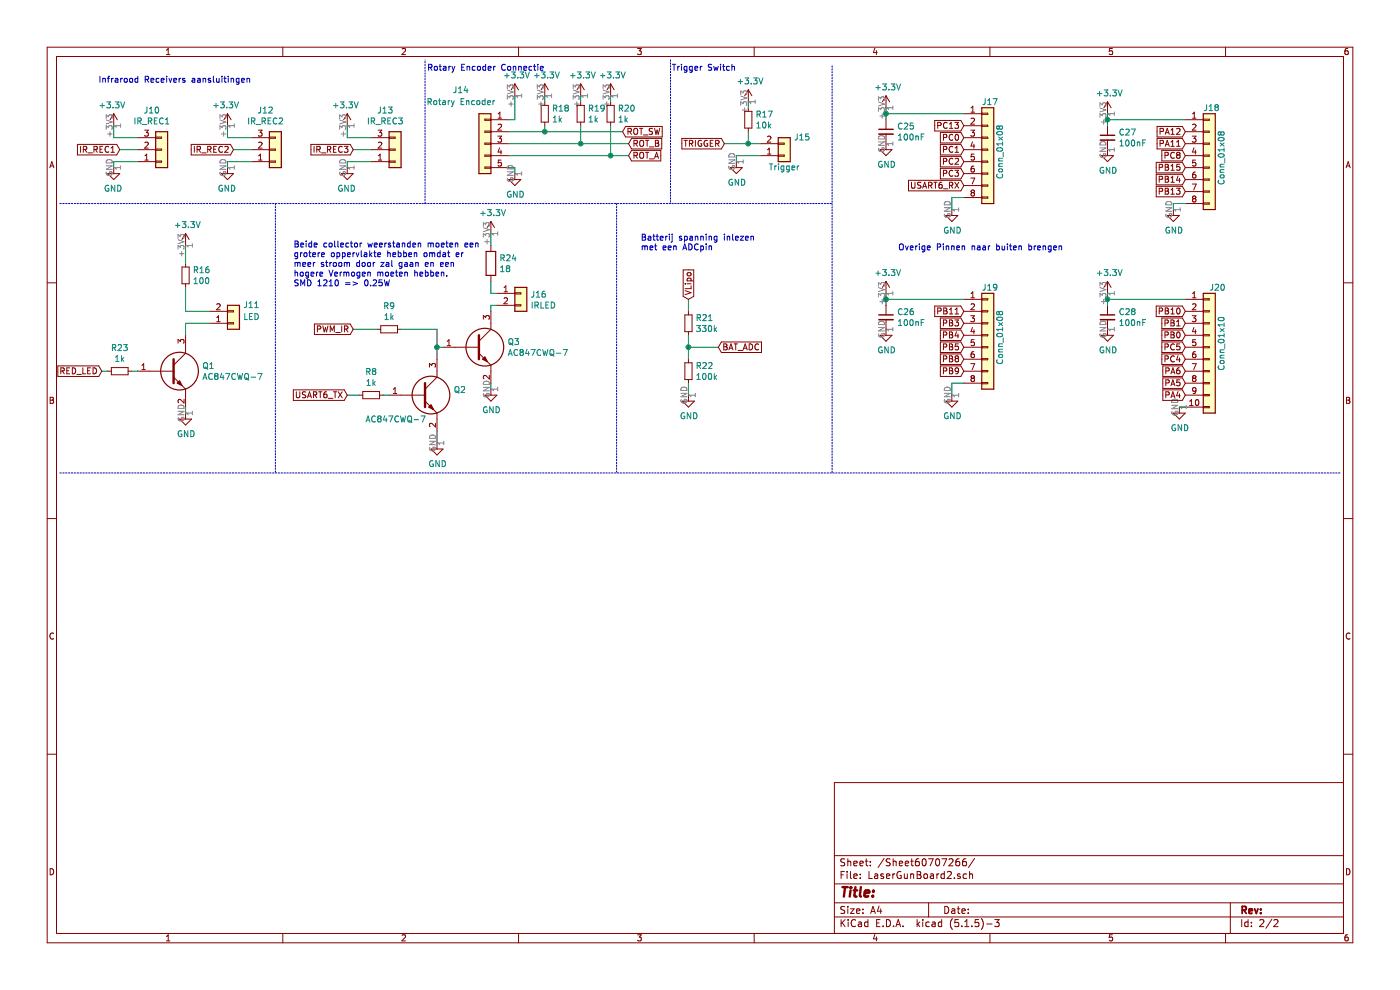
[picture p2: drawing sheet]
EESchema Schematic File Version 4
EELAYER 30 0
EELAYER END
$Descr A4 11693 8268
encoding utf-8
Sheet 2 2
Title ""
Date ""
Rev ""
Comp ""
Comment1 ""
Comment2 ""
Comment3 ""
Comment4 ""
$EndDescr
$Comp
L Connector_Generic:Conn_01x03 J10
U 1 1
P 1350 1250
F 0 "J10" H 1268 925 50  0000 C CNN
F 1 "IR_REC1" H 1268 1016 50  0000 C CNN
F 2 "Connector_PinHeader_2.54mm:PinHeader_1x03_P2.54mm_Vertical" H 1350 1250 50  0001 C CNN
F 3 "~" H 1350 1250 50  0001 C CNN
	1    1350 1250
	1    0    0    1   
$EndComp
Text GLabel 1000 1250 0    50   Input ~ 0
IR_REC1
$Comp
L power:+3.3V #PWR054
U 1 1
P 950 1050
F 0 "#PWR054" H 950 900 50  0001 C CNN
F 1 "+3.3V" H 965 1223 50  0000 C CNN
F 2 "" H 950 1050 50  0001 C CNN
F 3 "" H 950 1050 50  0001 C CNN
	1    950  1050
	-1   0    0    -1  
$EndComp
$Comp
L power:GND #PWR057
U 1 1
P 950 1400
F 0 "#PWR057" H 950 1150 50  0001 C CNN
F 1 "GND" H 955 1227 50  0000 C CNN
F 2 "" H 950 1400 50  0001 C CNN
F 3 "" H 950 1400 50  0001 C CNN
	1    950  1400
	-1   0    0    -1  
$EndComp
Wire Wire Line
	1150 1150 950  1150
Wire Wire Line
	950  1150 950  1050
Wire Wire Line
	1150 1250 1000 1250
Wire Wire Line
	1150 1350 950  1350
Wire Wire Line
	950  1350 950  1400
$Comp
L Connector_Generic:Conn_01x03 J13
U 1 1
P 3300 1250
F 0 "J13" H 3218 925 50  0000 C CNN
F 1 "IR_REC3" H 3218 1016 50  0000 C CNN
F 2 "Connector_PinHeader_2.54mm:PinHeader_1x03_P2.54mm_Vertical" H 3300 1250 50  0001 C CNN
F 3 "~" H 3300 1250 50  0001 C CNN
	1    3300 1250
	1    0    0    1   
$EndComp
Text GLabel 2950 1250 0    50   Input ~ 0
IR_REC3
$Comp
L power:+3.3V #PWR062
U 1 1
P 2900 1050
F 0 "#PWR062" H 2900 900 50  0001 C CNN
F 1 "+3.3V" H 2915 1223 50  0000 C CNN
F 2 "" H 2900 1050 50  0001 C CNN
F 3 "" H 2900 1050 50  0001 C CNN
	1    2900 1050
	-1   0    0    -1  
$EndComp
$Comp
L power:GND #PWR063
U 1 1
P 2900 1400
F 0 "#PWR063" H 2900 1150 50  0001 C CNN
F 1 "GND" H 2905 1227 50  0000 C CNN
F 2 "" H 2900 1400 50  0001 C CNN
F 3 "" H 2900 1400 50  0001 C CNN
	1    2900 1400
	-1   0    0    -1  
$EndComp
Wire Wire Line
	3100 1150 2900 1150
Wire Wire Line
	2900 1150 2900 1050
Wire Wire Line
	3100 1250 2950 1250
Wire Wire Line
	3100 1350 2900 1350
Wire Wire Line
	2900 1350 2900 1400
$Comp
L Connector_Generic:Conn_01x03 J12
U 1 1
P 2300 1250
F 0 "J12" H 2218 925 50  0000 C CNN
F 1 "IR_REC2" H 2218 1016 50  0000 C CNN
F 2 "Connector_PinHeader_2.54mm:PinHeader_1x03_P2.54mm_Vertical" H 2300 1250 50  0001 C CNN
F 3 "~" H 2300 1250 50  0001 C CNN
	1    2300 1250
	1    0    0    1   
$EndComp
Text GLabel 1950 1250 0    50   Input ~ 0
IR_REC2
$Comp
L power:+3.3V #PWR060
U 1 1
P 1900 1050
F 0 "#PWR060" H 1900 900 50  0001 C CNN
F 1 "+3.3V" H 1915 1223 50  0000 C CNN
F 2 "" H 1900 1050 50  0001 C CNN
F 3 "" H 1900 1050 50  0001 C CNN
	1    1900 1050
	-1   0    0    -1  
$EndComp
$Comp
L power:GND #PWR061
U 1 1
P 1900 1400
F 0 "#PWR061" H 1900 1150 50  0001 C CNN
F 1 "GND" H 1905 1227 50  0000 C CNN
F 2 "" H 1900 1400 50  0001 C CNN
F 3 "" H 1900 1400 50  0001 C CNN
	1    1900 1400
	-1   0    0    -1  
$EndComp
Wire Wire Line
	2100 1150 1900 1150
Wire Wire Line
	1900 1150 1900 1050
Wire Wire Line
	2100 1250 1950 1250
Wire Wire Line
	2100 1350 1900 1350
Wire Wire Line
	1900 1350 1900 1400
$Comp
L Connector_Generic:Conn_01x02 J11
U 1 1
P 1950 2700
F 0 "J11" H 2100 2550 50  0000 C CNN
F 1 "LED" H 2100 2650 50  0000 C CNN
F 2 "Connector_PinHeader_2.54mm:PinHeader_1x02_P2.54mm_Vertical" H 1950 2700 50  0001 C CNN
F 3 "~" H 1950 2700 50  0001 C CNN
	1    1950 2700
	1    0    0    1   
$EndComp
$Comp
L Device:R_Small R16
U 1 1
P 1550 2300
F 0 "R16" H 1609 2346 50  0000 L CNN
F 1 "100" H 1609 2255 50  0000 L CNN
F 2 "Resistor_SMD:R_1210_3225Metric_Pad1.42x2.65mm_HandSolder" H 1550 2300 50  0001 C CNN
F 3 "~" H 1550 2300 50  0001 C CNN
	1    1550 2300
	1    0    0    -1  
$EndComp
Text GLabel 850  3100 0    50   Input ~ 0
RED_LED
Wire Wire Line
	1550 2400 1550 2600
Wire Wire Line
	1550 2600 1750 2600
Wire Wire Line
	1750 2700 1550 2700
Wire Wire Line
	1550 2700 1550 2800
Wire Wire Line
	1550 2050 1550 2200
$Comp
L power:GND #PWR059
U 1 1
P 1550 3450
F 0 "#PWR059" H 1550 3200 50  0001 C CNN
F 1 "GND" H 1555 3277 50  0000 C CNN
F 2 "" H 1550 3450 50  0001 C CNN
F 3 "" H 1550 3450 50  0001 C CNN
	1    1550 3450
	1    0    0    -1  
$EndComp
$Comp
L Connector_Generic:Conn_01x05 J14
U 1 1
P 4050 1200
F 0 "J14" H 4250 1650 50  0000 C CNN
F 1 "Rotary Encoder" H 4250 1550 50  0000 C CNN
F 2 "Connector_PinHeader_2.54mm:PinHeader_1x05_P2.54mm_Vertical" H 4050 1200 50  0001 C CNN
F 3 "~" H 4050 1200 50  0001 C CNN
	1    4050 1200
	-1   0    0    -1  
$EndComp
$Comp
L power:+3.3V #PWR064
U 1 1
P 4300 800
F 0 "#PWR064" H 4300 650 50  0001 C CNN
F 1 "+3.3V" H 4315 973 50  0000 C CNN
F 2 "" H 4300 800 50  0001 C CNN
F 3 "" H 4300 800 50  0001 C CNN
	1    4300 800 
	1    0    0    -1  
$EndComp
$Comp
L power:GND #PWR065
U 1 1
P 4300 1450
F 0 "#PWR065" H 4300 1200 50  0001 C CNN
F 1 "GND" H 4305 1277 50  0000 C CNN
F 2 "" H 4300 1450 50  0001 C CNN
F 3 "" H 4300 1450 50  0001 C CNN
	1    4300 1450
	1    0    0    -1  
$EndComp
Text GLabel 5200 1100 2    50   Input ~ 0
ROT_SW
Text GLabel 5250 1300 2    50   Input ~ 0
ROT_A
Text GLabel 5250 1200 2    50   Input ~ 0
ROT_B
Wire Wire Line
	4300 1450 4300 1400
Wire Notes Line
	3550 1700 3550 500 
Text Notes 2100 700  2    50   ~ 0
Infrarood Receivers aansluitingen
$Comp
L Connector_Generic:Conn_01x02 J15
U 1 1
P 6550 1300
F 0 "J15" H 6700 1150 50  0000 C CNN
F 1 "Trigger" H 6550 1400 50  0000 C CNN
F 2 "Connector_PinHeader_2.54mm:PinHeader_1x02_P2.54mm_Vertical" H 6550 1300 50  0001 C CNN
F 3 "~" H 6550 1300 50  0001 C CNN
	1    6550 1300
	1    0    0    1   
$EndComp
$Comp
L power:+3.3V #PWR067
U 1 1
P 6250 850
F 0 "#PWR067" H 6250 700 50  0001 C CNN
F 1 "+3.3V" H 6265 1023 50  0000 C CNN
F 2 "" H 6250 850 50  0001 C CNN
F 3 "" H 6250 850 50  0001 C CNN
	1    6250 850 
	1    0    0    -1  
$EndComp
Text GLabel 6050 1200 0    50   Input ~ 0
TRIGGER
Wire Wire Line
	6250 1200 6350 1200
Text Notes 4550 600  2    50   ~ 0
Rotary Encoder Connectie\n
Text Notes 6150 600  2    50   ~ 0
Trigger Switch\n
$Comp
L power:GND #PWR066
U 1 1
P 6150 1350
F 0 "#PWR066" H 6150 1100 50  0001 C CNN
F 1 "GND" H 6155 1177 50  0000 C CNN
F 2 "" H 6150 1350 50  0001 C CNN
F 3 "" H 6150 1350 50  0001 C CNN
	1    6150 1350
	1    0    0    -1  
$EndComp
Wire Wire Line
	6150 1300 6150 1350
Wire Wire Line
	6150 1300 6350 1300
$Comp
L Device:R_Small R17
U 1 1
P 6250 1000
F 0 "R17" H 6309 1046 50  0000 L CNN
F 1 "10k" H 6309 955 50  0000 L CNN
F 2 "Resistor_SMD:R_0805_2012Metric_Pad1.15x1.40mm_HandSolder" H 6250 1000 50  0001 C CNN
F 3 "~" H 6250 1000 50  0001 C CNN
	1    6250 1000
	1    0    0    -1  
$EndComp
Wire Wire Line
	6250 850  6250 900 
Wire Wire Line
	6250 1100 6250 1200
Wire Wire Line
	6250 1200 6050 1200
Connection ~ 6250 1200
$Comp
L Device:R_Small R18
U 1 1
P 4550 950
F 0 "R18" H 4609 996 50  0000 L CNN
F 1 "1k" H 4609 905 50  0000 L CNN
F 2 "Resistor_SMD:R_0805_2012Metric_Pad1.15x1.40mm_HandSolder" H 4550 950 50  0001 C CNN
F 3 "~" H 4550 950 50  0001 C CNN
	1    4550 950 
	1    0    0    -1  
$EndComp
$Comp
L power:+3.3V #PWR068
U 1 1
P 4550 800
F 0 "#PWR068" H 4550 650 50  0001 C CNN
F 1 "+3.3V" H 4565 973 50  0000 C CNN
F 2 "" H 4550 800 50  0001 C CNN
F 3 "" H 4550 800 50  0001 C CNN
	1    4550 800 
	1    0    0    -1  
$EndComp
Wire Wire Line
	4550 800  4550 850 
Wire Wire Line
	4550 1050 4550 1100
Wire Wire Line
	4300 800  4300 1000
Wire Wire Line
	4300 1000 4250 1000
Connection ~ 4550 1100
Wire Wire Line
	4250 1100 4550 1100
Wire Wire Line
	4250 1400 4300 1400
$Comp
L Device:R_Small R19
U 1 1
P 4850 950
F 0 "R19" H 4909 996 50  0000 L CNN
F 1 "1k" H 4909 905 50  0000 L CNN
F 2 "Resistor_SMD:R_0805_2012Metric_Pad1.15x1.40mm_HandSolder" H 4850 950 50  0001 C CNN
F 3 "~" H 4850 950 50  0001 C CNN
	1    4850 950 
	1    0    0    -1  
$EndComp
$Comp
L power:+3.3V #PWR069
U 1 1
P 4850 800
F 0 "#PWR069" H 4850 650 50  0001 C CNN
F 1 "+3.3V" H 4865 973 50  0000 C CNN
F 2 "" H 4850 800 50  0001 C CNN
F 3 "" H 4850 800 50  0001 C CNN
	1    4850 800 
	1    0    0    -1  
$EndComp
Wire Wire Line
	4850 800  4850 850 
$Comp
L Device:R_Small R20
U 1 1
P 5100 950
F 0 "R20" H 5159 996 50  0000 L CNN
F 1 "1k" H 5159 905 50  0000 L CNN
F 2 "Resistor_SMD:R_0805_2012Metric_Pad1.15x1.40mm_HandSolder" H 5100 950 50  0001 C CNN
F 3 "~" H 5100 950 50  0001 C CNN
	1    5100 950 
	1    0    0    -1  
$EndComp
$Comp
L power:+3.3V #PWR070
U 1 1
P 5100 800
F 0 "#PWR070" H 5100 650 50  0001 C CNN
F 1 "+3.3V" H 5115 973 50  0000 C CNN
F 2 "" H 5100 800 50  0001 C CNN
F 3 "" H 5100 800 50  0001 C CNN
	1    5100 800 
	1    0    0    -1  
$EndComp
Wire Wire Line
	5100 800  5100 850 
Wire Wire Line
	4850 1050 4850 1200
Wire Wire Line
	5100 1050 5100 1300
Connection ~ 5100 1300
Wire Wire Line
	4250 1300 5100 1300
Connection ~ 4850 1200
Wire Wire Line
	4250 1200 4850 1200
Wire Wire Line
	4550 1100 5200 1100
Wire Wire Line
	4850 1200 5250 1200
Wire Wire Line
	5100 1300 5250 1300
Wire Notes Line
	500  1700 6950 1700
Text GLabel 5750 2500 1    50   Input ~ 0
VLipo
$Comp
L Device:R_Small R21
U 1 1
P 5750 2700
F 0 "R21" H 5809 2746 50  0000 L CNN
F 1 "330k" H 5809 2655 50  0000 L CNN
F 2 "Resistor_SMD:R_0805_2012Metric_Pad1.15x1.40mm_HandSolder" H 5750 2700 50  0001 C CNN
F 3 "~" H 5750 2700 50  0001 C CNN
	1    5750 2700
	1    0    0    -1  
$EndComp
$Comp
L Device:R_Small R22
U 1 1
P 5750 3100
F 0 "R22" H 5809 3146 50  0000 L CNN
F 1 "100k" H 5809 3055 50  0000 L CNN
F 2 "Resistor_SMD:R_0805_2012Metric_Pad1.15x1.40mm_HandSolder" H 5750 3100 50  0001 C CNN
F 3 "~" H 5750 3100 50  0001 C CNN
	1    5750 3100
	1    0    0    -1  
$EndComp
$Comp
L power:GND #PWR071
U 1 1
P 5750 3300
F 0 "#PWR071" H 5750 3050 50  0001 C CNN
F 1 "GND" H 5755 3127 50  0000 C CNN
F 2 "" H 5750 3300 50  0001 C CNN
F 3 "" H 5750 3300 50  0001 C CNN
	1    5750 3300
	1    0    0    -1  
$EndComp
Wire Wire Line
	5750 2500 5750 2600
Wire Wire Line
	5750 3200 5750 3300
Text GLabel 6000 2900 2    50   Input ~ 0
BAT_ADC
Wire Wire Line
	6000 2900 5750 2900
Wire Wire Line
	5750 2800 5750 2900
Connection ~ 5750 2900
Wire Wire Line
	5750 2900 5750 3000
Text Notes 5350 2100 0    50   ~ 0
Batterij spanning inlezen \nmet een ADCpin
$Comp
L Device:R_Small R23
U 1 1
P 1000 3100
F 0 "R23" V 804 3100 50  0000 C CNN
F 1 "1k" V 895 3100 50  0000 C CNN
F 2 "Resistor_SMD:R_0805_2012Metric_Pad1.15x1.40mm_HandSolder" H 1000 3100 50  0001 C CNN
F 3 "~" H 1000 3100 50  0001 C CNN
	1    1000 3100
	0    1    1    0   
$EndComp
Wire Wire Line
	850  3100 900  3100
Wire Wire Line
	1100 3100 1150 3100
Text GLabel 9900 3100 0    50   Input ~ 0
PA6
Text GLabel 9900 3200 0    50   Input ~ 0
PA5
Text GLabel 9900 3300 0    50   Input ~ 0
PA4
Text GLabel 9900 1100 0    50   Input ~ 0
PA12
Text GLabel 9900 1200 0    50   Input ~ 0
PA11
Text GLabel 8050 3100 0    50   Input ~ 0
PB9
Text GLabel 8050 3000 0    50   Input ~ 0
PB8
Text GLabel 8050 2900 0    50   Input ~ 0
PB5
Text GLabel 8050 2800 0    50   Input ~ 0
PB4
Text GLabel 8050 2700 0    50   Input ~ 0
PB3
Text GLabel 9900 2700 0    50   Input ~ 0
PB1
Text GLabel 9900 2800 0    50   Input ~ 0
PB0
Text GLabel 9900 2600 0    50   Input ~ 0
PB10
Text GLabel 9900 1400 0    50   Input ~ 0
PB15
Text GLabel 9900 1500 0    50   Input ~ 0
PB14
Text GLabel 9900 1600 0    50   Input ~ 0
PB13
Text GLabel 8050 2600 0    50   Input ~ 0
PB11
Text GLabel 8050 1050 0    50   Input ~ 0
PC13
Text GLabel 9900 1300 0    50   Input ~ 0
PC8
Text GLabel 9900 2900 0    50   Input ~ 0
PC5
Text GLabel 9900 3000 0    50   Input ~ 0
PC4
Text GLabel 8050 1450 0    50   Input ~ 0
PC3
Text GLabel 8050 1350 0    50   Input ~ 0
PC2
Text GLabel 8050 1250 0    50   Input ~ 0
PC1
Text GLabel 8050 1150 0    50   Input ~ 0
PC0
$Comp
L power:GND #PWR075
U 1 1
P 7950 1750
F 0 "#PWR075" H 7950 1500 50  0001 C CNN
F 1 "GND" H 7955 1577 50  0000 C CNN
F 2 "" H 7950 1750 50  0001 C CNN
F 3 "" H 7950 1750 50  0001 C CNN
	1    7950 1750
	1    0    0    -1  
$EndComp
$Comp
L power:GND #PWR077
U 1 1
P 9800 1750
F 0 "#PWR077" H 9800 1500 50  0001 C CNN
F 1 "GND" H 9805 1577 50  0000 C CNN
F 2 "" H 9800 1750 50  0001 C CNN
F 3 "" H 9800 1750 50  0001 C CNN
	1    9800 1750
	1    0    0    -1  
$EndComp
$Comp
L power:GND #PWR079
U 1 1
P 7950 3300
F 0 "#PWR079" H 7950 3050 50  0001 C CNN
F 1 "GND" H 7955 3127 50  0000 C CNN
F 2 "" H 7950 3300 50  0001 C CNN
F 3 "" H 7950 3300 50  0001 C CNN
	1    7950 3300
	1    0    0    -1  
$EndComp
$Comp
L power:GND #PWR081
U 1 1
P 9850 3400
F 0 "#PWR081" H 9850 3150 50  0001 C CNN
F 1 "GND" H 9855 3227 50  0000 C CNN
F 2 "" H 9850 3400 50  0001 C CNN
F 3 "" H 9850 3400 50  0001 C CNN
	1    9850 3400
	1    0    0    -1  
$EndComp
$Comp
L power:+3.3V #PWR076
U 1 1
P 9250 950
F 0 "#PWR076" H 9250 800 50  0001 C CNN
F 1 "+3.3V" H 9265 1123 50  0000 C CNN
F 2 "" H 9250 950 50  0001 C CNN
F 3 "" H 9250 950 50  0001 C CNN
	1    9250 950 
	1    0    0    -1  
$EndComp
$Comp
L Connector_Generic:Conn_01x08 J18
U 1 1
P 10100 1300
F 0 "J18" H 10050 1700 50  0000 L CNN
F 1 "Conn_01x08" V 10200 1050 50  0000 L CNN
F 2 "Connector_PinHeader_2.54mm:PinHeader_1x08_P2.54mm_Vertical" H 10100 1300 50  0001 C CNN
F 3 "~" H 10100 1300 50  0001 C CNN
	1    10100 1300
	1    0    0    -1  
$EndComp
$Comp
L Connector_Generic:Conn_01x08 J19
U 1 1
P 8250 2800
F 0 "J19" H 8200 3200 50  0000 L CNN
F 1 "Conn_01x08" V 8350 2550 50  0000 L CNN
F 2 "Connector_PinHeader_2.54mm:PinHeader_1x08_P2.54mm_Vertical" H 8250 2800 50  0001 C CNN
F 3 "~" H 8250 2800 50  0001 C CNN
	1    8250 2800
	1    0    0    -1  
$EndComp
$Comp
L Connector_Generic:Conn_01x10 J20
U 1 1
P 10100 2900
F 0 "J20" H 10100 3400 50  0000 L CNN
F 1 "Conn_01x10" V 10200 2700 50  0000 L CNN
F 2 "Connector_PinHeader_2.54mm:PinHeader_1x10_P2.54mm_Vertical" H 10100 2900 50  0001 C CNN
F 3 "~" H 10100 2900 50  0001 C CNN
	1    10100 2900
	1    0    0    -1  
$EndComp
Wire Wire Line
	9900 3400 9850 3400
Wire Wire Line
	8050 3200 7950 3200
Wire Wire Line
	7950 3200 7950 3300
Wire Wire Line
	9800 1750 9800 1700
Wire Wire Line
	9800 1700 9900 1700
Text Notes 7500 2100 0    50   ~ 0
Overige Pinnen naar buiten brengen \n
$Comp
L power:+3.3V #PWR037
U 1 1
P 1550 2050
F 0 "#PWR037" H 1550 1900 50  0001 C CNN
F 1 "+3.3V" H 1565 2223 50  0000 C CNN
F 2 "" H 1550 2050 50  0001 C CNN
F 3 "" H 1550 2050 50  0001 C CNN
	1    1550 2050
	1    0    0    -1  
$EndComp
Wire Notes Line
	5600 500  5600 1700
Text GLabel 2950 2750 0    50   Input ~ 0
PWM_IR
Text GLabel 2900 3300 0    50   Input ~ 0
USART6_TX
$Comp
L Connector_Generic:Conn_01x02 J16
U 1 1
P 4350 2450
F 0 "J16" H 4430 2442 50  0000 L CNN
F 1 "IRLED" H 4430 2351 50  0000 L CNN
F 2 "Connector_PinHeader_2.54mm:PinHeader_1x02_P2.54mm_Vertical" H 4350 2450 50  0001 C CNN
F 3 "~" H 4350 2450 50  0001 C CNN
	1    4350 2450
	1    0    0    -1  
$EndComp
$Comp
L Device:R R24
U 1 1
P 4100 2200
F 0 "R24" H 4170 2246 50  0000 L CNN
F 1 "18" H 4170 2155 50  0000 L CNN
F 2 "Resistor_SMD:R_1210_3225Metric_Pad1.42x2.65mm_HandSolder" V 4030 2200 50  0001 C CNN
F 3 "~" H 4100 2200 50  0001 C CNN
	1    4100 2200
	1    0    0    -1  
$EndComp
$Comp
L power:+3.3V #PWR072
U 1 1
P 4100 1950
F 0 "#PWR072" H 4100 1800 50  0001 C CNN
F 1 "+3.3V" H 4115 2123 50  0000 C CNN
F 2 "" H 4100 1950 50  0001 C CNN
F 3 "" H 4100 1950 50  0001 C CNN
	1    4100 1950
	1    0    0    -1  
$EndComp
$Comp
L power:GND #PWR073
U 1 1
P 4100 3250
F 0 "#PWR073" H 4100 3000 50  0001 C CNN
F 1 "GND" H 4105 3077 50  0000 C CNN
F 2 "" H 4100 3250 50  0001 C CNN
F 3 "" H 4100 3250 50  0001 C CNN
	1    4100 3250
	1    0    0    -1  
$EndComp
$Comp
L power:GND #PWR058
U 1 1
P 3650 3700
F 0 "#PWR058" H 3650 3450 50  0001 C CNN
F 1 "GND" H 3655 3527 50  0000 C CNN
F 2 "" H 3650 3700 50  0001 C CNN
F 3 "" H 3650 3700 50  0001 C CNN
	1    3650 3700
	1    0    0    -1  
$EndComp
$Comp
L Device:R_Small R9
U 1 1
P 3250 2750
F 0 "R9" V 3054 2750 50  0000 C CNN
F 1 "1k" V 3145 2750 50  0000 C CNN
F 2 "Resistor_SMD:R_0805_2012Metric_Pad1.15x1.40mm_HandSolder" H 3250 2750 50  0001 C CNN
F 3 "~" H 3250 2750 50  0001 C CNN
	1    3250 2750
	0    1    1    0   
$EndComp
$Comp
L Device:R_Small R8
U 1 1
P 3100 3300
F 0 "R8" V 2904 3300 50  0000 C CNN
F 1 "1k" V 2995 3300 50  0000 C CNN
F 2 "Resistor_SMD:R_0805_2012Metric_Pad1.15x1.40mm_HandSolder" H 3100 3300 50  0001 C CNN
F 3 "~" H 3100 3300 50  0001 C CNN
	1    3100 3300
	0    1    1    0   
$EndComp
Wire Wire Line
	3000 3300 2900 3300
Wire Wire Line
	3150 2750 2950 2750
Wire Wire Line
	4100 3200 4100 3250
Wire Wire Line
	3650 3600 3650 3700
Wire Wire Line
	4150 2550 4100 2550
Wire Wire Line
	4100 2550 4100 2600
Wire Wire Line
	4150 2450 4100 2450
Wire Wire Line
	4100 2450 4100 2350
Wire Wire Line
	4100 2050 4100 1950
Text Notes 2450 2400 0    50   ~ 0
Beide collector weerstanden moeten een\ngrotere oppervlakte hebben omdat er \nmeer stroom door zal gaan en een \nhogere Vermogen moeten hebben. \nSMD 1210 => 0.25W
$Comp
L LaserGunComponents:AC847CWQ-7 Q1
U 1 1
P 1150 3100
F 0 "Q1" H 1688 3146 50  0000 L CNN
F 1 "AC847CWQ-7" H 1688 3055 50  0000 L CNN
F 2 "Components:SOT95P282X130-3N" H 1700 2950 50  0001 L CNN
F 3 "https://www.diodes.com/assets/Datasheets/AC847BQ-AC847CQ-AC848BQ.pdf" H 1700 2850 50  0001 L CNN
F 4 "Bipolar Transistors - BJT General Purpose Transistor SOT323 T&R 3K" H 1700 2750 50  0001 L CNN "Description"
F 5 "1.3" H 1700 2650 50  0001 L CNN "Height"
F 6 "621-AC847CWQ-7" H 1700 2550 50  0001 L CNN "Mouser Part Number"
F 7 "https://www.mouser.co.uk/ProductDetail/Diodes-Incorporated/AC847CWQ-7?qs=P1JMDcb91o4jEAe6c5eXgg%3D%3D" H 1700 2450 50  0001 L CNN "Mouser Price/Stock"
F 8 "Diodes Inc." H 1700 2350 50  0001 L CNN "Manufacturer_Name"
F 9 "AC847CWQ-7" H 1700 2250 50  0001 L CNN "Manufacturer_Part_Number"
	1    1150 3100
	1    0    0    -1  
$EndComp
Wire Wire Line
	1550 3400 1550 3450
$Comp
L LaserGunComponents:AC847CWQ-7 Q3
U 1 1
P 3700 2900
F 0 "Q3" H 4238 2946 50  0000 L CNN
F 1 "AC847CWQ-7" H 4238 2855 50  0000 L CNN
F 2 "Components:SOT95P282X130-3N" H 4250 2750 50  0001 L CNN
F 3 "https://www.diodes.com/assets/Datasheets/AC847BQ-AC847CQ-AC848BQ.pdf" H 4250 2650 50  0001 L CNN
F 4 "Bipolar Transistors - BJT General Purpose Transistor SOT323 T&R 3K" H 4250 2550 50  0001 L CNN "Description"
F 5 "1.3" H 4250 2450 50  0001 L CNN "Height"
F 6 "621-AC847CWQ-7" H 4250 2350 50  0001 L CNN "Mouser Part Number"
F 7 "https://www.mouser.co.uk/ProductDetail/Diodes-Incorporated/AC847CWQ-7?qs=P1JMDcb91o4jEAe6c5eXgg%3D%3D" H 4250 2250 50  0001 L CNN "Mouser Price/Stock"
F 8 "Diodes Inc." H 4250 2150 50  0001 L CNN "Manufacturer_Name"
F 9 "AC847CWQ-7" H 4250 2050 50  0001 L CNN "Manufacturer_Part_Number"
	1    3700 2900
	1    0    0    -1  
$EndComp
$Comp
L LaserGunComponents:AC847CWQ-7 Q2
U 1 1
P 3250 3300
F 0 "Q2" H 3788 3346 50  0000 L CNN
F 1 "AC847CWQ-7" H 3050 3100 50  0000 L CNN
F 2 "Components:SOT95P282X130-3N" H 3800 3150 50  0001 L CNN
F 3 "https://www.diodes.com/assets/Datasheets/AC847BQ-AC847CQ-AC848BQ.pdf" H 3800 3050 50  0001 L CNN
F 4 "Bipolar Transistors - BJT General Purpose Transistor SOT323 T&R 3K" H 3800 2950 50  0001 L CNN "Description"
F 5 "1.3" H 3800 2850 50  0001 L CNN "Height"
F 6 "621-AC847CWQ-7" H 3800 2750 50  0001 L CNN "Mouser Part Number"
F 7 "https://www.mouser.co.uk/ProductDetail/Diodes-Incorporated/AC847CWQ-7?qs=P1JMDcb91o4jEAe6c5eXgg%3D%3D" H 3800 2650 50  0001 L CNN "Mouser Price/Stock"
F 8 "Diodes Inc." H 3800 2550 50  0001 L CNN "Manufacturer_Name"
F 9 "AC847CWQ-7" H 3800 2450 50  0001 L CNN "Manufacturer_Part_Number"
	1    3250 3300
	1    0    0    -1  
$EndComp
Wire Wire Line
	3250 3300 3200 3300
Wire Wire Line
	3650 3000 3650 2900
Wire Wire Line
	3650 2900 3700 2900
Wire Wire Line
	3350 2750 3650 2750
Wire Wire Line
	3650 2750 3650 2900
Connection ~ 3650 2900
Wire Notes Line
	2300 1700 2300 3950
Wire Notes Line
	6950 550  6950 3950
Wire Notes Line
	5150 1700 5150 3950
Text GLabel 8050 1550 0    50   Input ~ 0
USART6_RX
$Comp
L Connector_Generic:Conn_01x08 J17
U 1 1
P 8250 1250
F 0 "J17" H 8200 1650 50  0000 L CNN
F 1 "Conn_01x08" V 8350 1000 50  0000 L CNN
F 2 "Connector_PinHeader_2.54mm:PinHeader_1x08_P2.54mm_Vertical" H 8250 1250 50  0001 C CNN
F 3 "~" H 8250 1250 50  0001 C CNN
	1    8250 1250
	1    0    0    -1  
$EndComp
Wire Wire Line
	8050 1650 7950 1650
Wire Wire Line
	7950 1650 7950 1750
$Comp
L Device:C_Small C27
U 1 1
P 9250 1150
F 0 "C27" H 9342 1196 50  0000 L CNN
F 1 "100nF" H 9342 1105 50  0000 L CNN
F 2 "Capacitor_SMD:C_0805_2012Metric_Pad1.15x1.40mm_HandSolder" H 9250 1150 50  0001 C CNN
F 3 "~" H 9250 1150 50  0001 C CNN
	1    9250 1150
	1    0    0    -1  
$EndComp
Wire Wire Line
	9250 950  9250 1000
Wire Wire Line
	9250 1000 9900 1000
Wire Wire Line
	9250 1050 9250 1000
Connection ~ 9250 1000
$Comp
L power:GND #PWR083
U 1 1
P 9250 1250
F 0 "#PWR083" H 9250 1000 50  0001 C CNN
F 1 "GND" H 9255 1077 50  0000 C CNN
F 2 "" H 9250 1250 50  0001 C CNN
F 3 "" H 9250 1250 50  0001 C CNN
	1    9250 1250
	1    0    0    -1  
$EndComp
$Comp
L power:+3.3V #PWR074
U 1 1
P 7400 900
F 0 "#PWR074" H 7400 750 50  0001 C CNN
F 1 "+3.3V" H 7415 1073 50  0000 C CNN
F 2 "" H 7400 900 50  0001 C CNN
F 3 "" H 7400 900 50  0001 C CNN
	1    7400 900 
	1    0    0    -1  
$EndComp
$Comp
L Device:C_Small C25
U 1 1
P 7400 1100
F 0 "C25" H 7492 1146 50  0000 L CNN
F 1 "100nF" H 7492 1055 50  0000 L CNN
F 2 "Capacitor_SMD:C_0805_2012Metric_Pad1.15x1.40mm_HandSolder" H 7400 1100 50  0001 C CNN
F 3 "~" H 7400 1100 50  0001 C CNN
	1    7400 1100
	1    0    0    -1  
$EndComp
Wire Wire Line
	7400 900  7400 950 
Wire Wire Line
	7400 950  8050 950 
Wire Wire Line
	7400 1000 7400 950 
Connection ~ 7400 950 
$Comp
L power:GND #PWR078
U 1 1
P 7400 1200
F 0 "#PWR078" H 7400 950 50  0001 C CNN
F 1 "GND" H 7405 1027 50  0000 C CNN
F 2 "" H 7400 1200 50  0001 C CNN
F 3 "" H 7400 1200 50  0001 C CNN
	1    7400 1200
	1    0    0    -1  
$EndComp
$Comp
L power:+3.3V #PWR080
U 1 1
P 7400 2450
F 0 "#PWR080" H 7400 2300 50  0001 C CNN
F 1 "+3.3V" H 7415 2623 50  0000 C CNN
F 2 "" H 7400 2450 50  0001 C CNN
F 3 "" H 7400 2450 50  0001 C CNN
	1    7400 2450
	1    0    0    -1  
$EndComp
$Comp
L Device:C_Small C26
U 1 1
P 7400 2650
F 0 "C26" H 7492 2696 50  0000 L CNN
F 1 "100nF" H 7492 2605 50  0000 L CNN
F 2 "Capacitor_SMD:C_0805_2012Metric_Pad1.15x1.40mm_HandSolder" H 7400 2650 50  0001 C CNN
F 3 "~" H 7400 2650 50  0001 C CNN
	1    7400 2650
	1    0    0    -1  
$EndComp
Wire Wire Line
	7400 2450 7400 2500
Wire Wire Line
	7400 2500 8050 2500
Wire Wire Line
	7400 2550 7400 2500
Connection ~ 7400 2500
$Comp
L power:GND #PWR082
U 1 1
P 7400 2750
F 0 "#PWR082" H 7400 2500 50  0001 C CNN
F 1 "GND" H 7405 2577 50  0000 C CNN
F 2 "" H 7400 2750 50  0001 C CNN
F 3 "" H 7400 2750 50  0001 C CNN
	1    7400 2750
	1    0    0    -1  
$EndComp
$Comp
L power:+3.3V #PWR084
U 1 1
P 9250 2450
F 0 "#PWR084" H 9250 2300 50  0001 C CNN
F 1 "+3.3V" H 9265 2623 50  0000 C CNN
F 2 "" H 9250 2450 50  0001 C CNN
F 3 "" H 9250 2450 50  0001 C CNN
	1    9250 2450
	1    0    0    -1  
$EndComp
$Comp
L Device:C_Small C28
U 1 1
P 9250 2650
F 0 "C28" H 9342 2696 50  0000 L CNN
F 1 "100nF" H 9342 2605 50  0000 L CNN
F 2 "Capacitor_SMD:C_0805_2012Metric_Pad1.15x1.40mm_HandSolder" H 9250 2650 50  0001 C CNN
F 3 "~" H 9250 2650 50  0001 C CNN
	1    9250 2650
	1    0    0    -1  
$EndComp
Wire Wire Line
	9250 2450 9250 2500
Wire Wire Line
	9250 2500 9900 2500
Wire Wire Line
	9250 2550 9250 2500
Connection ~ 9250 2500
$Comp
L power:GND #PWR085
U 1 1
P 9250 2750
F 0 "#PWR085" H 9250 2500 50  0001 C CNN
F 1 "GND" H 9255 2577 50  0000 C CNN
F 2 "" H 9250 2750 50  0001 C CNN
F 3 "" H 9250 2750 50  0001 C CNN
	1    9250 2750
	1    0    0    -1  
$EndComp
Wire Notes Line
	500  3950 11200 3950
$EndSCHEMATC
